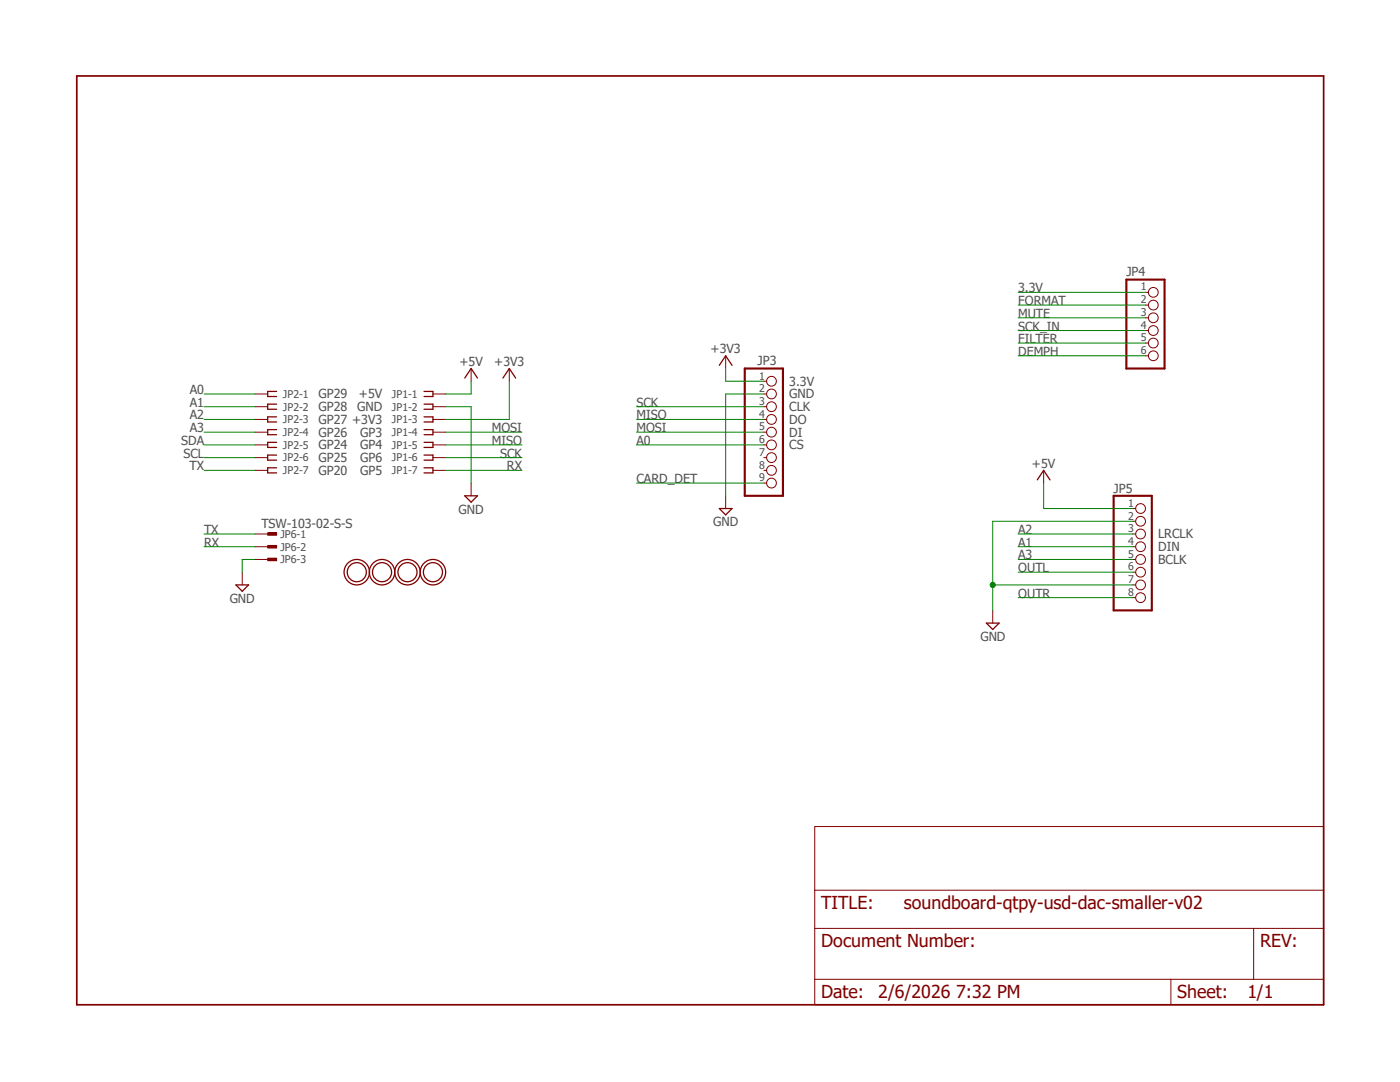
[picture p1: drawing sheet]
<svg xmlns="http://www.w3.org/2000/svg" width="279mm" height="216mm" viewBox="0 0 279 216" stroke-linecap="round" stroke-linejoin="round" font-family="sans-serif">
<path d="M14.8 14.8l249.7 186.2M264.5 14.8l-249.7 186.2" fill="none" stroke="#fff" stroke-width=".2"/>
<path d="M53.4 106.3h1.8v.5h-1.8z" fill-rule="evenodd" fill="#800000"/>
<path d="M50.9 106.6h2.5M53.4 106.3h1.8v.5h-1.8z" fill="none" stroke="#800000" stroke-width=".2"/>
<path d="M53.4 108.8h1.8v.5h-1.8z" fill-rule="evenodd" fill="#800000"/>
<path d="M50.9 109.1h2.5M53.4 108.8h1.8v.5h-1.8z" fill="none" stroke="#800000" stroke-width=".2"/>
<path d="M53.4 111.4h1.8v.5h-1.8z" fill-rule="evenodd" fill="#800000"/>
<g fill="none" stroke="#800000" stroke-width=".2">
<path d="M228.6 58.3h.6M50.9 78.6h2.5M86.4 78.6h2.5M94 73.5v2.6M101.6 73.5v2.6M144.8 71v2.5M152.4 78.6h.6M152.4 76.1h.6M228.6 60.9h.6M228.6 63.4h.6M228.6 66h.6M228.6 68.5h.6"/>
<path d="M228.6 71h.6M50.9 81.2h2.5M50.9 83.7h2.5M50.9 86.2h2.5M50.9 88.8h2.5M50.9 91.3h2.5M50.9 93.9h2.5M86.4 81.2h2.5M86.4 83.7h2.5M86.4 86.2h2.5M86.4 88.8h2.5M86.4 91.3h2.5"/>
<path d="M86.4 93.9h2.5M94 96.4v2.5M144.8 98.9v2.6M152.4 81.2h.6M152.4 83.7h.6M152.4 86.2h.6M152.4 88.8h.6M152.4 91.3h.6M152.4 93.9h.6M152.4 96.4h.6M208.3 93.9v2.5M48.3 114.2v2.5"/>
<path d="M50.9 111.6h2.5M53.4 111.4h1.8v.5h-1.8zM226.1 111.6h.5M226.1 101.5h.5M226.1 104h.5M226.1 106.6h.5M226.1 109.1h.5M226.1 114.2h.5M226.1 116.7h.5M226.1 119.3h.5M198.1 121.8v2.5M162.6 164.9h101.6v35.6h-101.6z"/>
<path d="M162.6 177.6h101.6M162.6 185.3h101.6M162.6 195.4h101.6M233.7 195.4v5.1M250.2 185.3v10.1"/>
<circle cx="230.2" cy="58.3" r=".98"/>
<circle cx="154" cy="78.6" r=".98"/>
<circle cx="154" cy="76.1" r=".98"/>
<circle cx="230.2" cy="71" r=".98"/>
<circle cx="230.2" cy="60.9" r=".98"/>
<circle cx="230.2" cy="63.4" r=".98"/>
<circle cx="230.2" cy="68.5" r=".98"/>
<circle cx="230.2" cy="66" r=".98"/>
<circle cx="154" cy="91.3" r=".98"/>
<circle cx="154" cy="93.9" r=".98"/>
<circle cx="154" cy="88.8" r=".98"/>
<circle cx="154" cy="81.2" r=".98"/>
<circle cx="154" cy="83.7" r=".98"/>
<circle cx="154" cy="86.2" r=".98"/>
<circle cx="154" cy="96.4" r=".98"/>
<circle cx="227.6" cy="114.2" r=".98"/>
<circle cx="227.6" cy="119.3" r=".98"/>
<circle cx="227.6" cy="106.6" r=".98"/>
<circle cx="227.6" cy="116.7" r=".98"/>
<circle cx="227.6" cy="104" r=".98"/>
<circle cx="227.6" cy="111.6" r=".98"/>
<circle cx="227.6" cy="101.5" r=".98"/>
<circle cx="227.6" cy="109.1" r=".98"/>
</g>
<g fill="none" stroke="#800000" stroke-width=".25">
<path d="M55.2 78.1h-1.8v1h1.8M84.6 78.1h1.8v1h-1.8M92.8 75.4l1.2-1.9 1.3 1.9M100.4 75.4l1.2-1.9 1.3 1.9M143.6 72.9l1.2-1.9 1.3 1.9M55.2 80.6h-1.8v1.1h1.8M55.2 83.2h-1.8v1h1.8M55.2 85.7h-1.8v1h1.8M55.2 88.3h-1.8v1h1.8M55.2 90.8h-1.8v1h1.8M55.2 93.3h-1.8v1.1h1.8M84.6 80.6h1.8v1.1h-1.8"/>
<path d="M84.6 83.2h1.8v1h-1.8M84.6 85.7h1.8v1h-1.8M84.6 88.3h1.8v1h-1.8M84.6 90.8h1.8v1h-1.8M84.6 93.3h1.8v1.1h-1.8M92.8 98.9h2.5l-1.3 1.3zM207 95.8l1.3-1.9 1.2 1.9M47.1 116.7h2.5l-1.3 1.3zM143.6 101.5h2.5l-1.3 1.2zM196.8 124.3h2.6l-1.3 1.3z"/>
<circle cx="71.2" cy="114.2" r="1.91"/>
<circle cx="71.2" cy="114.2" r="2.54"/>
<circle cx="76.2" cy="114.2" r="1.91"/>
<circle cx="76.2" cy="114.2" r="2.54"/>
<circle cx="81.3" cy="114.2" r="1.91"/>
<circle cx="81.3" cy="114.2" r="2.54"/>
<circle cx="86.4" cy="114.2" r="1.91"/>
<circle cx="86.4" cy="114.2" r="2.54"/>
</g>
<path d="M224.8 55.8h7.6v17.7h-7.6zM148.6 73.5h7.7v25.4h-7.7zM222.2 98.9h7.7v22.9h-7.7z" fill="none" stroke="#800000" stroke-width=".42"/>
<path d="M15.3 15.2h248.9v185.3h-248.9z" fill="none" stroke="#800000" stroke-width=".34"/>
<path d="M152.4 78.6h-7.6v20.3M88.9 81.2h5.1v15.2M50.9 111.6h-2.6v2.6M198.1 116.7h28M226.1 104h-28v17.8" fill="none" stroke="#008000" stroke-width=".2"/>
<circle cx="198.1" cy="116.7" r=".51" fill="#008000"/>
<g fill="none" stroke="#008000" stroke-width=".2">
<path d="M203.2 58.3h25.4M40.7 78.6h10.2M94 76.1v2.5h-5.1M101.6 76.1v7.6h-12.7M144.8 73.5v2.6h7.6M203.2 63.4h25.4M203.2 66h25.4M203.2 71h25.4M203.2 60.9h25.4M203.2 68.5h25.4M40.7 83.7h10.2M40.7 86.2h10.2"/>
<path d="M40.7 88.8h10.2M40.7 91.3h10.2M40.7 81.2h10.2M40.7 93.9h10.2M88.9 86.2h15.3M88.9 88.8h15.3M88.9 91.3h15.3M88.9 93.9h15.3M127 83.7h25.4M127 86.2h25.4M127 88.8h25.4M127 81.2h25.4"/>
<path d="M127 96.4h25.4M208.3 96.4v5.1h17.8M40.7 109.1h10.2M40.7 106.6h10.2M203.2 109.1h22.9M203.2 106.6h22.9M203.2 111.6h22.9M203.2 114.2h22.9M203.2 119.3h22.9"/>
<circle cx="198.1" cy="116.7" r=".51"/>
</g>
<g font-size="3.6" fill="#800000">
<text x="163.9" y="181.4">TITLE:</text>
<text x="180.4" y="181.4">soundboard-qtpy-usd-dac-smaller-v02</text>
<text x="163.9" y="189.1">Document Number:</text>
<text x="251.5" y="189.1">REV:</text>
<text x="163.9" y="199.2">Date:</text>
<text x="175.3" y="199.2">2/6/2026 7:32 PM</text>
<text x="235" y="199.2">Sheet:</text>
<text x="248.9" y="199.2">1/1</text>
</g>
<g font-size="2.5" fill="#505050">
<text x="203.2" y="58.3">3.3V</text>
<text x="224.8" y="55.2">JP4</text>
<text x="203.2" y="63.4">MUTE</text>
<text x="203.2" y="66">SCK_IN</text>
<text x="203.2" y="60.9">FORMAT</text>
<text x="141.8" y="70.5">+3V3</text>
<text x="203.2" y="71">DEMPH</text>
<text x="203.2" y="68.5">FILTER</text>
<text x="91.7" y="73">+5V</text>
<text x="98.6" y="73">+3V3</text>
<text x="151.2" y="72.9">JP3</text>
<text x="157.5" y="77">3.3V</text>
<text x="37.9" y="83.7">A2</text>
<text x="37.9" y="81.2">A1</text>
<text x="37.9" y="78.6">A0</text>
<text x="63.6" y="79.5">GP29</text>
<text x="63.6" y="82">GP28</text>
<text x="71.3" y="82">GND</text>
<text x="71.6" y="79.5">+5V</text>
<text x="127" y="83.7">MISO</text>
<text x="127" y="81.2">SCK</text>
<text x="157.5" y="79.5">GND</text>
<text x="157.5" y="82">CLK</text>
<text x="36.2" y="88.8">SDA</text>
<text x="37.9" y="86.2">A3</text>
<text x="63.6" y="84.6">GP27 +3V3</text>
<text x="63.6" y="87.1">GP26</text>
<text x="63.6" y="89.7">GP24</text>
<text x="71.9" y="87.1">GP3</text>
<text x="71.9" y="89.7">GP4</text>
<text x="98.2" y="86.2">MOSI</text>
<text x="98.2" y="88.8">MISO</text>
<text x="127" y="88.8">A0</text>
<text x="127" y="86.2">MOSI</text>
<text x="157.5" y="84.6">DO</text>
<text x="157.5" y="87.1">DI</text>
<text x="157.5" y="89.7">CS</text>
<text x="36.6" y="91.3">SCL</text>
<text x="37.8" y="93.9">TX</text>
<text x="63.6" y="92.2">GP25</text>
<text x="63.6" y="94.7">GP20</text>
<text x="71.9" y="92.2">GP6</text>
<text x="71.9" y="94.7">GP5</text>
<text x="99.8" y="91.3">SCK</text>
<text x="101.2" y="93.9">RX</text>
<text x="206" y="93.3">+5V</text>
<text x="127" y="96.4">CARD_DET</text>
<text x="222.3" y="98.3">JP5</text>
<text x="40.7" y="106.6">TX</text>
<text x="52.2" y="105.3">TSW-103-02-S-S</text>
<text x="91.5" y="102.5">GND</text>
<text x="142.3" y="105">GND</text>
<text x="203.2" y="106.6">A2</text>
<text x="231.1" y="107.4">LRCLK</text>
<text x="40.7" y="109.1">RX</text>
<text x="203.2" y="111.6">A3</text>
<text x="203.2" y="109.1">A1</text>
<text x="231.1" y="110">DIN</text>
<text x="231.1" y="112.5">BCLK</text>
<text x="203.2" y="114.2">OUTL</text>
<text x="203.2" y="119.3">OUTR</text>
<text x="45.8" y="120.3">GND</text>
<text x="195.7" y="127.9">GND</text>
</g>
<g font-size="2.1" fill="#505050">
<text x="227.7" y="58">1</text>
<text x="227.7" y="60.5">2</text>
<text x="227.7" y="63">3</text>
<text x="227.7" y="65.6">4</text>
<text x="227.7" y="68.1">5</text>
<text x="227.7" y="70.7">6</text>
<text x="151.5" y="75.7">1</text>
<text x="56.5" y="79.4">JP2-1</text>
<text x="56.5" y="81.9">JP2-2</text>
<text x="78.2" y="79.4">JP1-1</text>
<text x="78.2" y="81.9">JP1-2</text>
<text x="151.5" y="78.3">2</text>
<text x="151.5" y="80.8">3</text>
<text x="151.5" y="83.4">4</text>
<text x="56.5" y="84.5">JP2-3</text>
<text x="56.5" y="87">JP2-4</text>
<text x="56.5" y="89.5">JP2-5</text>
<text x="78.2" y="84.5">JP1-3</text>
<text x="78.2" y="87">JP1-4</text>
<text x="78.2" y="89.5">JP1-5</text>
<text x="151.5" y="85.9">5</text>
<text x="151.5" y="88.4">6</text>
<text x="56.5" y="92.1">JP2-6</text>
<text x="56.5" y="94.6">JP2-7</text>
<text x="78.2" y="92.1">JP1-6</text>
<text x="78.2" y="94.6">JP1-7</text>
<text x="151.5" y="91">7</text>
<text x="151.5" y="93.5">8</text>
<text x="151.5" y="96.1">9</text>
<text x="225.1" y="101.1">1</text>
<text x="56" y="107.3">JP6-1</text>
<text x="225.1" y="103.7">2</text>
<text x="225.1" y="106.2">3</text>
<text x="56" y="109.9">JP6-2</text>
<text x="56" y="112.4">JP6-3</text>
<text x="225.1" y="108.8">4</text>
<text x="225.1" y="111.3">5</text>
<text x="225.1" y="113.8">6</text>
<text x="225.1" y="116.4">7</text>
<text x="225.1" y="118.9">8</text>
</g>
</svg>
